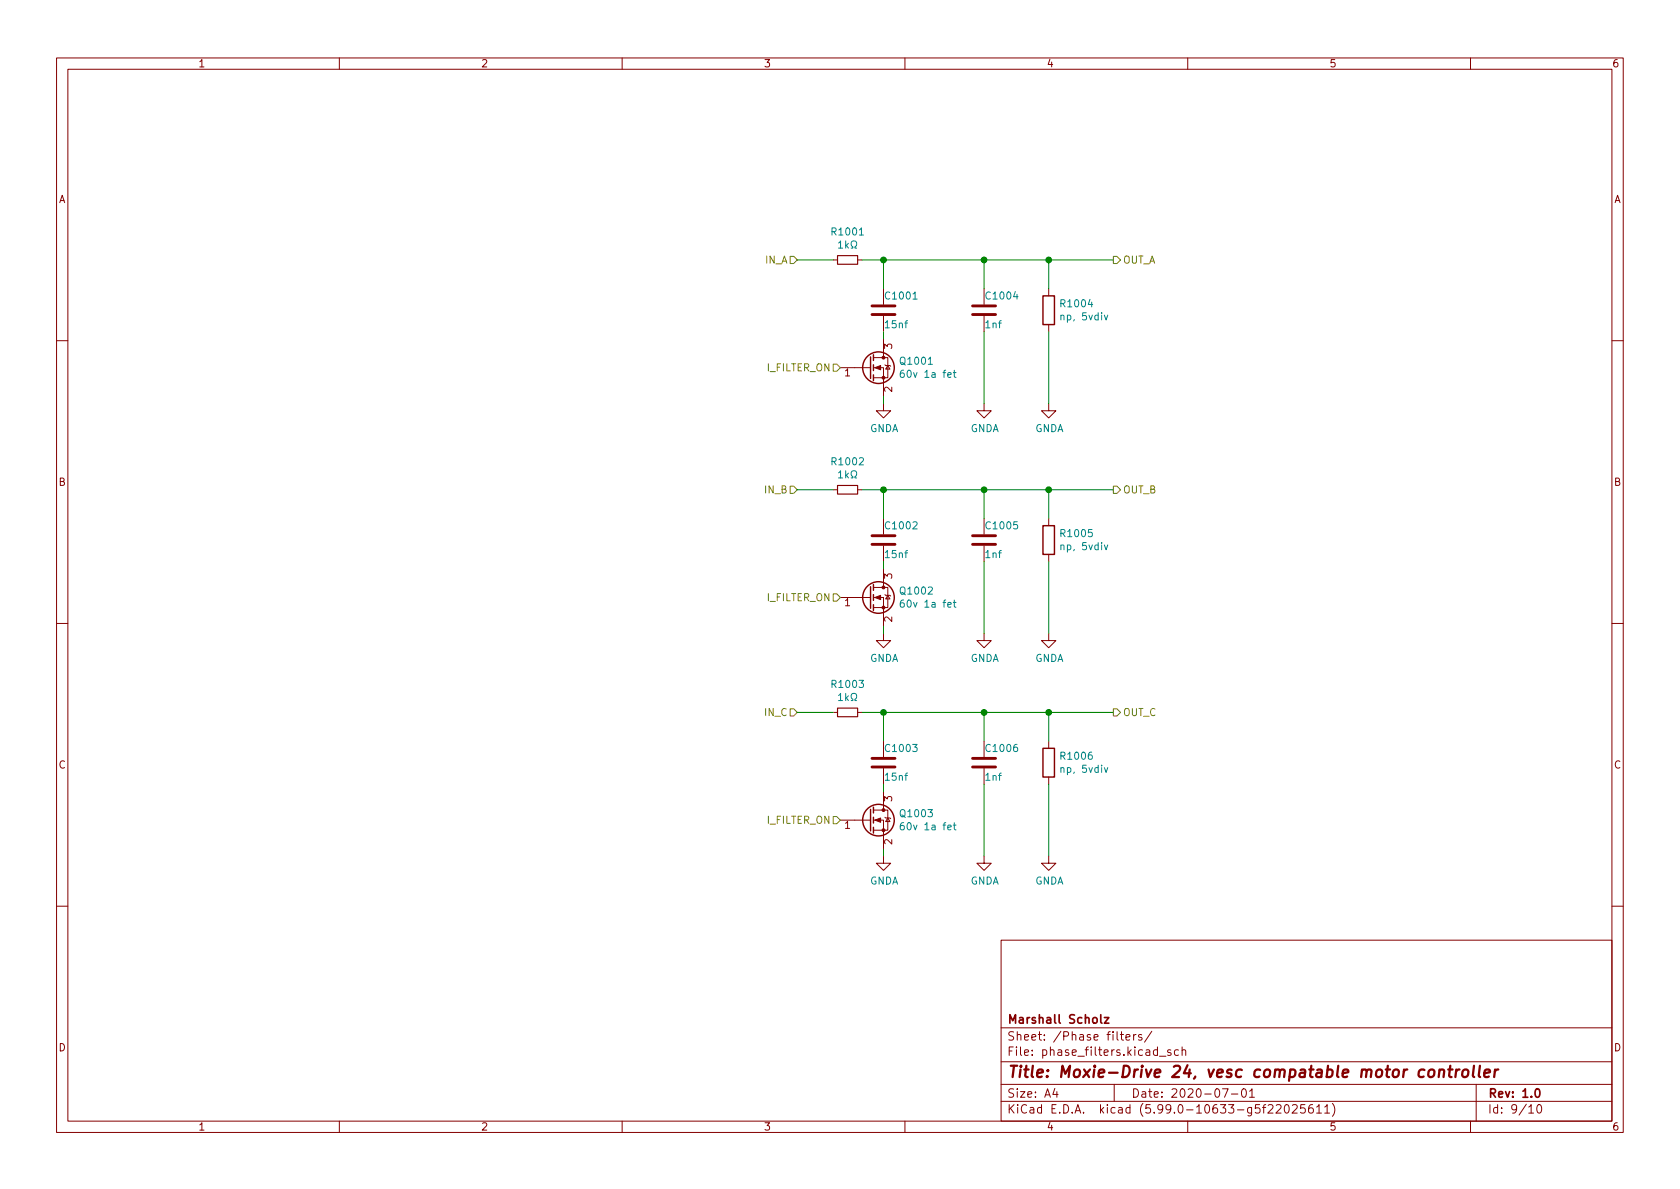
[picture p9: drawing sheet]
<svg xmlns="http://www.w3.org/2000/svg" width="297mm" height="210mm" viewBox="0 0 297 210" stroke-linecap="round" stroke-linejoin="round" font-family="sans-serif">
<g fill="none" stroke="#840000" stroke-width=".18">
<path d="M10 10.2h277v190.1h-277zM12 12.2h273v186.1h-273zM60 10.2v2M110 10.2v2M160 10.2v2M210 10.2v2M260 10.2v2M147.3 46h.8M151.6 46h.8M156.2 51v2.8M156.2 55.9v2.8M156.2 59.9v3.3"/>
<path d="M174 51v2.8M174 55.9v2.8M185.4 51v1.3M185.4 57.4v1.3M10 60.2h2M148.6 65h5.3M154.4 65h1.8v5.1M154.4 63.2h2.6v3.6h-2.6M156.2 71.4v1.2h1.3l-1.3 1.3-1.3-1.3h1.3M156.5 64.5l.1 .1h.8l.1 .2M157 64.6l.4 .7h-.8zM174 71.4v1.2h1.3l-1.3 1.3-1.3-1.3h1.3"/>
<path d="M185.4 71.4v1.2h1.3l-1.3 1.3-1.3-1.3h1.3M285 60.2h2M147.3 86.6h.8M151.6 86.6h.8M156.2 91.7v2.8M156.2 96.5v2.8M174 91.7v2.8M174 96.5v2.8M185.4 91.7v1.3M185.4 98v1.3M10 110.2h2M148.6 105.7h5.3"/>
<path d="M154.4 105.7h1.8v5M154.4 103.9h2.6v3.5h-2.6M156.2 112v1.3h1.3l-1.3 1.2-1.3-1.2h1.3M156.2 100.6v3.3M156.5 105.2l.1 .1h.8l.1 .1M157 105.3l.4 .6h-.8zM174 112v1.3h1.3l-1.3 1.2-1.3-1.2h1.3M185.4 112v1.3h1.3l-1.3 1.2-1.3-1.2h1.3M285 110.2h2M147.3 126h.8M151.6 126h.8M156.2 131.1v2.8"/>
<path d="M156.2 135.9v2.8M156.2 139.9v3.4M174 131.1v2.8M174 135.9v2.8M185.4 131.1v1.2M185.4 137.4v1.3M148.6 145h5.3M154.4 145h1.8v5.1M154.4 143.3h2.6v3.5h-2.6M156.2 151.4v1.2h1.3l-1.3 1.3-1.3-1.3h1.3M156.5 144.5l.1 .1h.8l.1 .2M157 144.6l.4 .7h-.8z"/>
<path d="M174 151.4v1.2h1.3l-1.3 1.3-1.3-1.3h1.3M185.4 151.4v1.2h1.3l-1.3 1.3-1.3-1.3h1.3M10 160.2h2M177 166.3h108v32h-108zM285 160.2h2M60 198.3v2M110 198.3v2M160 198.3v2M177 194.8h108M177 191.8h108M177 187.8h108M177 181.8h108"/>
<path d="M186.5 192.5l-.4 1h1M186.9 193v1M197 191.8v3M198.1 182.9h.5M198.3 182.4v1.3l.3 .2M199.1 183.4l.7-.1-.1-.3-.4-.1-.2 .2v.8h.6M200.4 182.9v1M200.9 182.9l-.3 .1-.2 .2M201.9 183l-.4-.1-.2 .2 .1 .3 .5 .1v.4h-.6M203.6 182.4l-1.2 1.9M205 186.8h1.1M207 185.7l-.4-.1-.2 .2 .1 .3 .5 .1v.4h-.6"/>
<path d="M208.4 185.7l-.5-.1-.3 .3v.4l.2 .3h.6M209 185.8l.2-.2 .4 .1v.9M209 185.1v1.5M210 198.3v2M216.1 192.5h1l-.6 1.5M217.7 193.5h1.2M219.7 192.6l.2-.1a.81 .81 0 0 1 .5 .7 .81 .81 0 0 1-.3 .8h-.1a.81 .81 0 0 1-.6-.6 .81 .81 0 0 1 .3-.8zM220.9 193l.5-.5v1.5M220.9 194h.9M224.2 195.5l.6-.2 .2 .2 .1 .3-1 1h1M225.6 195.5l.6-.2 .2 .2 .1 .3-.9 1h.9M227.3 195.4l.1-.1a.81 .81 0 0 1 .6 .7 .81 .81 0 0 1-.3 .8h-.1a.81 .81 0 0 1-.6-.6 .81 .81 0 0 1 .3-.8z"/>
<path d="M228.5 195.5l.6-.2 .2 .2 .1 .3-1 1h1M230.7 195.3h-.7l-.1 .7 .2-.1 .5 .1 .2 .2-.1 .5-.2 .1-.6-.1M232.1 195.3a.59 .59 0 0 0-.7 .7v.5l.1 .3h.4l.2-.1 .1-.5-.1-.2-.5-.1-.2 .3M232.8 195.8l.4-.5v1.5M232.8 196.8h.8M234.2 195.8l.4-.5v1.5M234.2 196.8h.9M235.6 195.1a1.72 1.72 0 0 1 0 2.3M260 198.3v2M261 191.8v6.5M270.3 195.8l.4-.5v1.5M270.3 196.8h.9"/>
<path d="M271.9 195.4l.2-.1a.81 .81 0 0 1 .6 .7 .81 .81 0 0 1-.3 .8h-.2a.81 .81 0 0 1-.6-.6 .81 .81 0 0 1 .3-.8z"/>
</g>
<path d="M194.6 179.4v1.3l.2 .2M195.3 179.9h.8l-.8 1h.8M271.6 192.6l.2-.1a.82 .82 0 0 1 .6 .7 .82 .82 0 0 1-.3 .8h-.2a.81 .81 0 0 1-.6-.6 .81 .81 0 0 1 .3-.8z" fill="none" stroke="#840000" stroke-width=".3"/>
<g fill="none" stroke="#840000" stroke-width=".4">
<path d="M252.7 189.3a.52 .52 0 0 1 .5-.2 .52 .52 0 0 1 .4 .4v.6a.55 .55 0 0 1-.6 .4 .55 .55 0 0 1-.5-.4zM254.5 189.3a.49 .49 0 0 1 .9 .1l-.2 1.1M254.5 189.1l-.1 1.4M256.1 189.1h.7M256.4 188.5l-.2 1.7 .1 .2 .4 .1M257.5 189.1l-.2 1.4M258.1 189.1l-.4 .1-.3 .3M258.7 189.3a.52 .52 0 0 1 .5-.2 .52 .52 0 0 1 .4 .4v.6a.55 .55 0 0 1-.6 .4 .55 .55 0 0 1-.5-.4zM260.6 188.5l-.2 1.7 .3 .3M261.7 188.5l-.2 1.7 .2 .3M262.5 189.8l.9-.2v-.4l-.2-.1-.6 .1-.2 1 .3 .3 .5-.1M264.3 189.1l-.1 1.4"/>
<path d="M264.9 189.1l-.4 .1-.2 .3"/>
</g>
<g fill="none" stroke="#840000" stroke-width=".25">
<path d="M184.4 52.3h2v5.1h-2zM153.9 63.1v3.8M154.4 62.7v1M154.4 64.5v1M154.4 66.3v1M184.4 93h2v5h-2zM153.9 103.8v3.8M154.4 103.4v1M154.4 105.2v1M154.4 106.9v1M184.4 132.3h2v5.1h-2zM153.9 143.1v3.8"/>
<path d="M154.4 142.7v1.1M154.4 144.5v1M154.4 146.3v1"/>
<circle cx="155.3" cy="65" r="2.79"/>
<circle cx="155.3" cy="105.7" r="2.79"/>
<circle cx="155.3" cy="145" r="2.79"/>
</g>
<g fill="#840000" stroke="#840000" stroke-width=".18">
<path d="M154.7 145l1-.4v.8z"/>
<path d="M154.7 105.7l1-.4v.7z"/>
<path d="M154.7 65l1-.4v.8z"/>
<circle cx="156.2" cy="146.8" r=".25"/>
<circle cx="156.2" cy="143.3" r=".25"/>
<circle cx="156.2" cy="107.4" r=".25"/>
<circle cx="156.2" cy="103.9" r=".25"/>
<circle cx="156.2" cy="66.8" r=".25"/>
<circle cx="156.2" cy="63.2" r=".25"/>
</g>
<g fill="none" stroke="#008484" stroke-width=".18">
<path d="M148.3 43l.3-.4v1.3M148.3 43.9h.7M149.5 42.6v1.3M149.6 43.4l.4 .5M150 43l-.5 .5M150.5 43.9h.3v-.3a.54 .54 0 0 1-.3-.7 .54 .54 0 0 1 .8-.2 .58 .58 0 0 1-.1 .9v.3h.3M195.3 55.7l.3 .9 .3-.9M159.8 65.5h-.4a.86 .86 0 0 0 0 1.2l.4-.1 .1-.4-.2-.3h-.3l-.2 .3M168.5 65.9h.5M168.7 65.5v1.1l.3 .1M148.3 83.6l.3-.4v1.3M148.3 84.5h.7"/>
<path d="M149.5 83.2v1.3M149.6 84l.4 .5M150 83.7l-.5 .5M150.5 84.5h.3v-.2a.54 .54 0 0 1-.3-.8 .54 .54 0 0 1 .8-.2 .58 .58 0 0 1-.1 1v.2h.3M195.3 96.4l.3 .8 .3-.8M159.8 106.1l-.4 .1a.86 .86 0 0 0 0 1.2l.4-.1 .1-.5-.2-.2h-.3l-.2 .2M168.5 106.5h.5M168.7 106.1v1.1l.3 .2M148.3 123l.3-.4v1.3M148.3 123.9h.7M149.5 122.6v1.3M149.6 123.4l.4 .5"/>
<path d="M150 123l-.5 .5M150.5 123.9h.3v-.3a.54 .54 0 0 1-.3-.7 .54 .54 0 0 1 .8-.2 .58 .58 0 0 1-.1 .9v.3h.3M195.3 135.7l.3 .9 .3-.9M159.8 145.5h-.4a.86 .86 0 0 0 0 1.2l.4-.1 .1-.4-.2-.2h-.3l-.2 .2M168.5 145.9h.5M168.7 145.5v1.1l.3 .1"/>
</g>
<path d="M154.2 55.6h4M154.2 54.1h4M172 55.6h4M172 54.1h4M154.2 96.3h4M154.2 94.7h4M172 96.3h4M172 94.7h4M154.2 135.6h4M154.2 134.1h4M172 135.6h4M172 134.1h4" fill="none" stroke="#840000" stroke-width=".51"/>
<path d="M148.1 45.2h3.5v1.5h-3.5zM148.1 85.8h3.5v1.6h-3.5zM148.1 125.2h3.5v1.5h-3.5z" fill="none" stroke="#840000" stroke-width=".2"/>
<path d="M139.7 45.3h.6l.7 .7-.7 .6h-.6zM196.8 45.3h.7l.6 .7-.6 .6h-.7zM147.3 64.4h.7l.6 .6-.6 .7h-.7zM139.7 86h.6l.7 .6-.7 .6h-.6zM196.8 86h.7l.6 .6-.6 .6h-.7zM147.3 105h.7l.6 .7-.6 .6h-.7zM139.7 125.3h.6l.7 .7-.7 .6h-.6zM196.8 125.3h.7l.6 .7-.6 .6h-.7zM147.3 144.4h.7l.6 .6-.6 .7h-.7z" fill="none" stroke="#848400" stroke-width=".18"/>
<g fill="none" stroke="#008400" stroke-width=".18">
<path d="M141 46h6.3M152.4 46h44.4M156.2 46v5M156.2 58.7v1.2M174 46v5M174 58.7v12.7M185.4 46v5M185.4 58.7v12.7M156.2 70.1v1.3M141 86.6h6.3M152.4 86.6h44.4M156.2 86.6v5.1"/>
<path d="M156.2 99.3v1.3M174 86.6v5.1M174 99.3v12.7M185.4 86.6v5.1M185.4 99.3v12.7M156.2 110.7v1.3M141 126h6.3M152.4 126h44.4M156.2 126v5.1M156.2 138.7v1.2M174 126v5.1M174 138.7v12.7"/>
<path d="M185.4 126v5.1M185.4 138.7v12.7M156.2 150.1v1.3"/>
</g>
<g fill="#008400" stroke="#008400" stroke-width=".18">
<circle cx="174" cy="86.6" r=".51"/>
<circle cx="174" cy="126" r=".51"/>
<circle cx="185.4" cy="126" r=".51"/>
<circle cx="156.2" cy="126" r=".51"/>
<circle cx="174" cy="46" r=".51"/>
<circle cx="185.4" cy="46" r=".51"/>
<circle cx="156.2" cy="86.6" r=".51"/>
<circle cx="185.4" cy="86.6" r=".51"/>
<circle cx="156.2" cy="46" r=".51"/>
</g>
<text font-size="2.8" fill="#840000" x="178" y="190.6">Title: Moxie-Drive 24, vesc compatable motor controller</text>
<g font-size="2.1" fill="#840000">
<text x="178" y="184">Sheet: /Phase filters/</text>
<text x="178" y="181">Marshall Scholz</text>
<text x="178" y="186.7">File: phase_filters.kicad_sch</text>
<text x="178" y="196.9">KiCad E.D.A. kicad (5.99.0-10633-g5f22025611)</text>
<text x="178" y="194.1">Size: A4</text>
<text x="200" y="194.1">Date: 2020-07-01</text>
<text x="263" y="194.1">Rev: 1.0</text>
<text x="263" y="196.9">Id: 9/10</text>
</g>
<g font-size="1.8" fill="#840000">
<text x="35" y="11.9">1</text>
<text x="85" y="11.9">2</text>
<text x="135" y="11.9">3</text>
<text x="185" y="11.9">4</text>
<text x="235" y="11.9">5</text>
<text x="285" y="11.9">6</text>
<text x="10.3" y="35.9">A</text>
<text x="285.3" y="35.9">A</text>
<text x="157.7" y="61.7" transform="rotate(-90 157.7 61.7)">3</text>
<text x="149.4" y="66.5">1</text>
<text x="157.7" y="69.3" transform="rotate(-90 157.7 69.3)">2</text>
<text x="10.3" y="85.9">B</text>
<text x="285.3" y="85.9">B</text>
<text x="149.4" y="107.2">1</text>
<text x="157.7" y="102.3" transform="rotate(-90 157.7 102.3)">3</text>
<text x="157.7" y="110" transform="rotate(-90 157.7 110)">2</text>
<text x="10.3" y="135.9">C</text>
<text x="285.3" y="135.9">C</text>
<text x="157.7" y="141.7" transform="rotate(-90 157.7 141.7)">3</text>
<text x="149.4" y="146.6">1</text>
<text x="157.7" y="149.3" transform="rotate(-90 157.7 149.3)">2</text>
<text x="10.3" y="185.9">D</text>
<text x="285.3" y="185.9">D</text>
<text x="35" y="199.9">1</text>
<text x="85" y="199.9">2</text>
<text x="135" y="199.9">3</text>
<text x="185" y="199.9">4</text>
<text x="235" y="199.9">5</text>
<text x="285" y="199.9">6</text>
</g>
<g font-size="1.8" fill="#008484">
<text x="147.3" y="41.6">R1001</text>
<text x="156.7" y="53">C1001</text>
<text x="174.5" y="53">C1004</text>
<text x="156.6" y="58">15nf</text>
<text x="174.3" y="58">1nf</text>
<text x="187.7" y="54.3">R1004</text>
<text x="187.8" y="56.6">np, 5vdiv</text>
<text x="159.4" y="64.5">Q1001</text>
<text x="160" y="66.8">60v 1a fet</text>
<text x="153.7" y="76.4">GNDA</text>
<text x="171.5" y="76.4">GNDA</text>
<text x="182.9" y="76.4">GNDA</text>
<text x="147.3" y="82.3">R1002</text>
<text x="156.7" y="93.6">C1002</text>
<text x="174.5" y="93.6">C1005</text>
<text x="187.7" y="95">R1005</text>
<text x="156.6" y="98.7">15nf</text>
<text x="174.3" y="98.7">1nf</text>
<text x="187.8" y="97.3">np, 5vdiv</text>
<text x="159.4" y="105.1">Q1002</text>
<text x="160" y="107.4">60v 1a fet</text>
<text x="153.7" y="117">GNDA</text>
<text x="171.5" y="117">GNDA</text>
<text x="182.9" y="117">GNDA</text>
<text x="147.3" y="121.6">R1003</text>
<text x="156.7" y="133">C1003</text>
<text x="174.5" y="133">C1006</text>
<text x="187.7" y="134.3">R1006</text>
<text x="187.8" y="136.6">np, 5vdiv</text>
<text x="156.6" y="138">15nf</text>
<text x="174.3" y="138">1nf</text>
<text x="159.4" y="144.5">Q1003</text>
<text x="160" y="146.8">60v 1a fet</text>
<text x="153.7" y="156.4">GNDA</text>
<text x="171.5" y="156.4">GNDA</text>
<text x="182.9" y="156.4">GNDA</text>
</g>
<g font-size="1.8" fill="#848400">
<text x="135.3" y="46.6">IN_A</text>
<text x="198.5" y="46.6">OUT_A</text>
<text x="135.6" y="65.7">I_FILTER_ON</text>
<text x="135.3" y="87.2">IN_B</text>
<text x="198.5" y="87.2">OUT_B</text>
<text x="135.6" y="106.3">I_FILTER_ON</text>
<text x="135.3" y="126.6">IN_C</text>
<text x="198.5" y="126.6">OUT_C</text>
<text x="135.6" y="145.7">I_FILTER_ON</text>
</g>
</svg>
